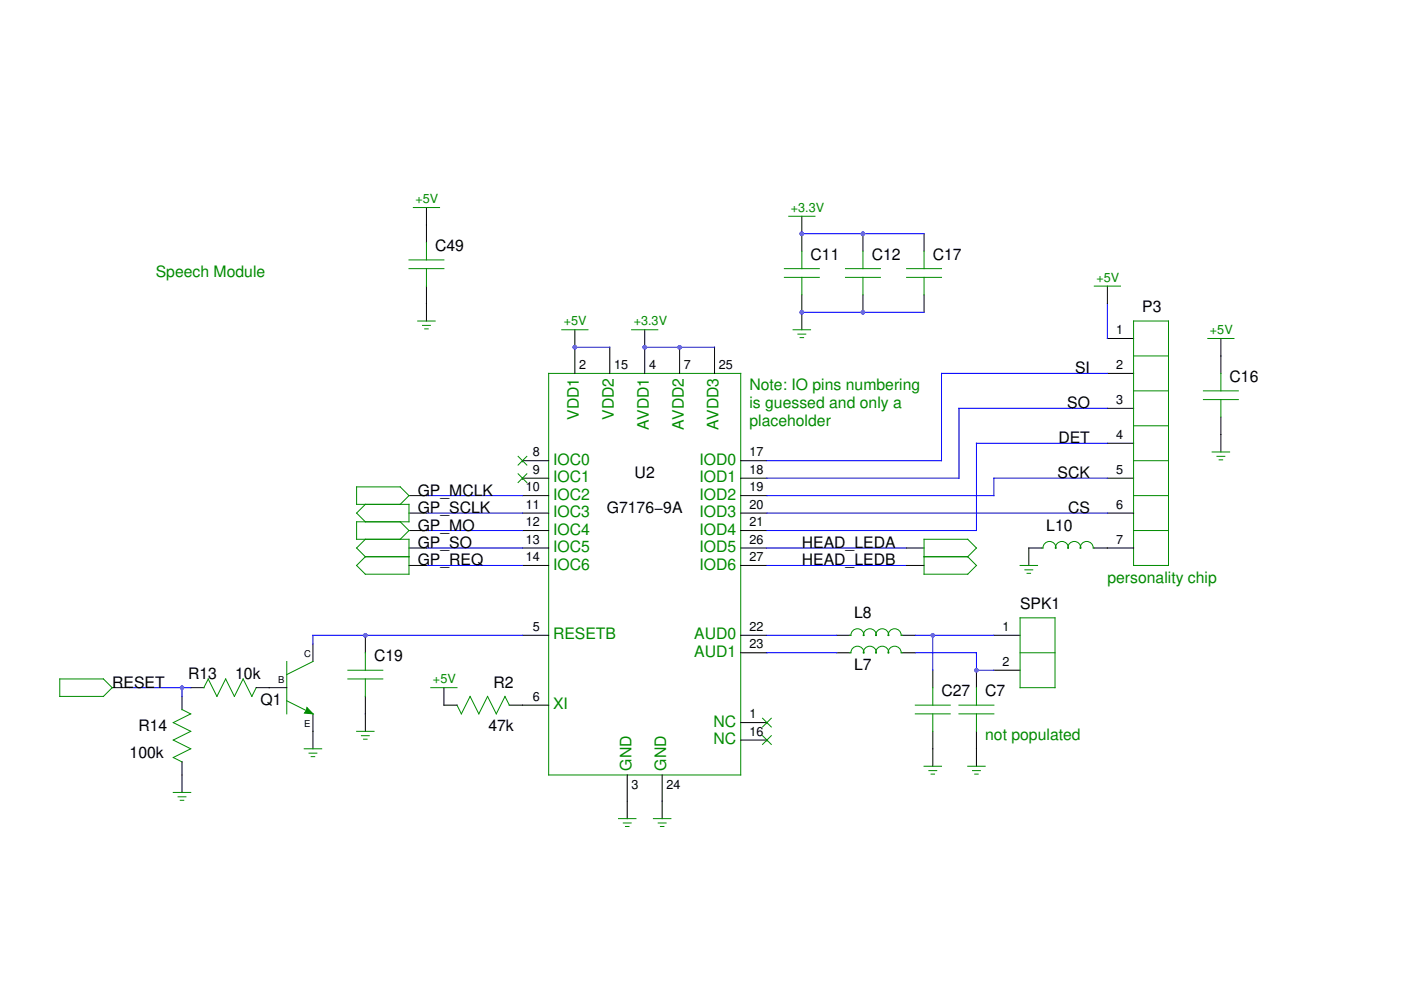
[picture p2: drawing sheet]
<svg xmlns="http://www.w3.org/2000/svg" width="297mm" height="210mm" viewBox="0 0 297 210" stroke-linecap="round" stroke-linejoin="round" font-family="sans-serif">
<g fill="none" stroke="#000" stroke-width=".21">
<path d="M121.9 73.6v5.6M129.3 73.6v5.6M136.7 73.6v5.6M144.1 73.6v5.6M151.5 73.6v5.6M234.8 79.2h5.5M234.8 71.8h5.5M110.8 97.7h5.5M157 97.7h5.6M234.8 86.6h5.5M234.8 94h5.5M110.8 101.4h5.5"/>
<path d="M110.8 108.8h5.5M110.8 116.2h5.5M110.8 105.1h5.5M110.8 112.5h5.5M110.8 119.9h5.5M157 101.4h5.6M157 108.8h5.6M157 116.2h5.6M157 105.1h5.6M157 112.5h5.6M157 119.9h5.6M234.8 101.4h5.5"/>
<path d="M234.8 108.8h5.5M234.8 116.2h5.5M110.8 134.7h5.5M157 134.7h5.6M157 138.4h5.6M210.7 134.7h5.6M110.8 149.5h5.5M157 153.2h5.6M157 156.9h5.6M210.7 142.1h5.6M133 164.3v5.6M140.4 164.3v5.6"/>
</g>
<path d="M116.3 79.2h40.7v85.1h-40.7zM240.3 75.5h7.4M240.3 68.1h7.4v51.8h-7.4zM240.3 82.9h7.4M240.3 90.3h7.4M240.3 97.7h7.4M240.3 105.1h7.4M240.3 112.5h7.4M216.3 131h7.4v14.8h-7.4zM216.3 138.4h7.4" fill="none" stroke="#008b00" stroke-width=".21"/>
<g fill="#a020f0">
<circle cx="121.9" cy="73.6" r=".46"/>
<circle cx="136.7" cy="73.6" r=".46"/>
<circle cx="144.1" cy="73.6" r=".46"/>
</g>
<path d="M90.4 47.7v3.7M170 49.6v3.7M90.4 60.7v7.4M170 62.5v3.7M162.6 153.2h.1M162.6 156.9h.1M133 169.9v3.7M140.4 169.9v3.7" fill="none" stroke="#000" stroke-width=".21"/>
<g fill="none" stroke="#008b00" stroke-width=".21">
<path d="M86.7 57h7.4M86.7 55.1h7.4M90.4 51.4v3.7M90.4 57v3.7M166.3 57h7.4M166.3 58.8h7.4M170 53.3v3.7M170 58.8v3.7M88.6 68.1h3.7M89.6 69h1.6M90 69.7h.8M161.7 152.3l1.8 1.8"/>
<path d="M161.7 156l1.8 1.8M163.5 152.3l-1.8 1.8M163.5 156l-1.8 1.8M131.1 173.6h3.7M132.2 174.5h1.6M132.6 175.2h.8M138.5 173.6h3.7M139.6 174.5h1.6M140 175.2h.8"/>
</g>
<path d="M121.9 73.6h7.4M66.4 134.7h44.4" fill="none" stroke="#00f" stroke-width=".21"/>
<g fill="#a020f0">
<circle cx="170" cy="66.2" r=".46"/>
<circle cx="170" cy="49.6" r=".46"/>
</g>
<path d="M170 49.6h25.9M136.7 73.6h14.8" fill="none" stroke="#00f" stroke-width=".21"/>
<path d="M195.9 49.6v3.7M170 66.2v3.7M195.9 62.5v3.7" fill="none" stroke="#000" stroke-width=".21"/>
<path d="M192.2 58.8h7.4M192.2 57h7.4M195.9 53.3v3.7M195.9 58.8v3.7M168.2 69.9h3.7M169.2 70.8h1.6M169.6 71.6h.8" fill="none" stroke="#008b00" stroke-width=".21"/>
<circle cx="170" cy="66.2" r=".46" fill="#a020f0"/>
<path d="M170 66.2h25.9" fill="none" stroke="#00f" stroke-width=".21"/>
<path d="M77.5 134.7v3.7M77.5 147.7v3.7" fill="none" stroke="#000" stroke-width=".21"/>
<path d="M77.5 138.4v3.7M73.8 144h7.4M73.8 142.1h7.4M77.5 144v3.7" fill="none" stroke="#008b00" stroke-width=".21"/>
<circle cx="77.5" cy="134.7" r=".46" fill="#a020f0"/>
<path d="M183 49.6v3.7M183 62.5v3.7M77.5 151.4v3.7" fill="none" stroke="#000" stroke-width=".21"/>
<path d="M179.3 58.8h7.4M179.3 57h7.4M183 53.3v3.7M183 58.8v3.7M75.6 155.1h3.7M76.6 156h1.7M77.1 156.7h.7" fill="none" stroke="#008b00" stroke-width=".21"/>
<g fill="#a020f0">
<circle cx="183" cy="66.2" r=".46"/>
<circle cx="183" cy="49.6" r=".46"/>
</g>
<path d="M177.4 134.7h2.8M177.4 138.4h2.8M191.3 134.7h2.8M191.3 138.4h2.8M207 142.1v3.7M207 155.1v3.7" fill="none" stroke="#000" stroke-width=".21"/>
<path d="M180.2 134.7h.2a1.35 1.35 0 0 1 1.4-1.4 1.35 1.35 0 0 1 1.3 1.5 1.32 1.32 0 0 1 1.3-1.5 1.32 1.32 0 0 1 1.3 1.5 1.32 1.32 0 0 1 1.4-1.5 1.32 1.32 0 0 1 1.3 1.5 1.35 1.35 0 0 1 1.3-1.5 1.35 1.35 0 0 1 1.4 1.4h.2M180.2 138.4h.2a1.35 1.35 0 0 1 1.4-1.4 1.35 1.35 0 0 1 1.3 1.5 1.32 1.32 0 0 1 1.3-1.5 1.32 1.32 0 0 1 1.3 1.5 1.32 1.32 0 0 1 1.4-1.5 1.32 1.32 0 0 1 1.3 1.5 1.35 1.35 0 0 1 1.3-1.5 1.35 1.35 0 0 1 1.4 1.4h.2M203.3 151.4h7.4M203.3 149.5h7.4M207 145.8v3.7M207 151.4v3.7" fill="none" stroke="#008b00" stroke-width=".21"/>
<path d="M162.6 134.7h14.8M162.6 138.4h14.8M194.1 134.7h16.6M194.1 138.4h12.9v3.7h3.7" fill="none" stroke="#00f" stroke-width=".21"/>
<circle cx="207" cy="142.1" r=".46" fill="#a020f0"/>
<g fill="none" stroke="#000" stroke-width=".21">
<path d="M258.8 75.5v3.7M110.8 97.7h.1M258.8 88.4v7.4M110.8 101.4h.1M220.9 116.2h-2.8v3.7M232 116.2h2.8M66.4 136.6v3.7M38.6 147.7v2.8M40.4 145.8h2.9M54.3 145.8h6.5M66.4 151.4v3.7M94.1 149.5h2.8"/>
<path d="M108 149.5h2.8M197.8 142.1v3.7M197.8 155.1v7.4M207 158.8v3.7M38.6 161.5v6.5"/>
</g>
<g fill="none" stroke="#008b00" stroke-width=".21">
<path d="M258.8 79.2v3.7M109.8 96.8l1.9 1.8M111.7 96.8l-1.9 1.8M255.1 84.7h7.5M255.1 82.9h7.5M257 95.8h3.7M258 96.8h1.7M258.5 97.5h.7M258.8 84.7v3.7M109.8 100.5l1.9 1.8M111.7 100.5l-1.9 1.8M216.3 119.9h3.7"/>
<path d="M220.9 116.2h.2a1.35 1.35 0 0 1 1.4-1.4 1.35 1.35 0 0 1 1.3 1.5 1.32 1.32 0 0 1 1.3-1.5 1.32 1.32 0 0 1 1.4 1.5 1.32 1.32 0 0 1 1.3-1.5 1.32 1.32 0 0 1 1.3 1.5 1.35 1.35 0 0 1 1.3-1.5 1.35 1.35 0 0 1 1.4 1.4h.2M217.3 120.8h1.7M217.8 121.6h.7M38.6 150.4l1.8 1-3.7 1.8 3.7 1.9-3.7 1.8 3.7 1.9-3.7 1.8 1.9 .9M43.2 145.8l.9-1.8 1.9 3.7 1.8-3.7 1.9 3.7 1.8-3.7 1.9 3.7 .9-1.9M60.8 140.3v11.1M60.8 148.6l5.6 2.8M65.1 150l1.3 1.4-1.8-.2 .4-.6zM66.4 140.3l-5.6 2.7M96.9 149.5l.9 1.9 1.9-3.7 1.8 3.7 1.9-3.7 1.8 3.7 1.9-3.7 .9 1.8M194.1 151.4h7.4M194.1 149.5h7.4"/>
<path d="M197.8 145.8v3.7M197.8 151.4v3.7M36.7 168h3.7M37.8 168.9h1.6M38.2 169.7h.8M195.9 162.5h3.7M196.9 163.4h1.7M197.4 164.1h.7M205.2 162.5h3.7M206.2 163.4h1.7M206.7 164.1h.7"/>
</g>
<g fill="none" stroke="#00f" stroke-width=".21">
<path d="M234.8 79.2h-35.2v18.5h-37M234.8 64.4v7.4M234.8 94h-27.8v18.5h-44.4M234.8 86.6h-31.5v14.8h-40.7M90.4 105.1h20.4M90.4 108.8h20.4M90.4 112.5h20.4M90.4 116.2h20.4M90.4 119.9h20.4M162.6 108.8h72.2M162.6 119.9h29.6M234.8 101.4h-24.1v3.7h-48.1"/>
<path d="M197.8 134.7v7.4M27.5 145.8h12.9"/>
</g>
<path d="M65.1 150l1.3 1.4-1.8-.2 .4-.6z" fill="#008b00"/>
<path d="M121.9 69.9v3.7M23.8 145.8h3.7M66.4 155.1v3.7" fill="none" stroke="#000" stroke-width=".21"/>
<path d="M119.1 69.9h5.6M12.7 144h9.2l1.9 1.8-1.9 1.9h-9.2zM64.5 158.8h3.7M65.5 159.7h1.7M66 160.4h.7" fill="none" stroke="#008b00" stroke-width=".21"/>
<path d="M66.4 134.7v1.9M38.6 145.8v1.9" fill="none" stroke="#00f" stroke-width=".21"/>
<circle cx="121.9" cy="73.6" r=".46" fill="#a020f0"/>
<path d="M90.4 44v3.7M136.7 69.9v3.7M234.8 60.7v3.7M258.8 71.8v3.7M94.1 145.8v3.7" fill="none" stroke="#000" stroke-width=".21"/>
<path d="M87.6 44h5.6M133.9 69.9h5.6M232 60.7h5.6M256.1 71.8h5.5M91.3 145.8h5.6" fill="none" stroke="#008b00" stroke-width=".21"/>
<circle cx="136.7" cy="73.6" r=".46" fill="#a020f0"/>
<path d="M170 45.9v3.7" fill="none" stroke="#000" stroke-width=".21"/>
<path d="M167.2 45.9h5.6" fill="none" stroke="#008b00" stroke-width=".21"/>
<circle cx="170" cy="49.6" r=".46" fill="#a020f0"/>
<path d="M162.6 116.2h29.6" fill="none" stroke="#00f" stroke-width=".21"/>
<path d="M86.7 116.2h3.7M86.7 119.9h3.7M86.7 105.1h3.7M86.7 112.5h3.7M86.7 108.8h3.7M192.2 116.2h3.7M192.2 119.9h3.7" fill="none" stroke="#000" stroke-width=".21"/>
<path d="M77.5 118h9.2M77.5 114.3l-1.9 1.9 1.9 1.8M77.5 106.9l-1.9 1.9 1.9 1.8M84.9 106.9l1.8-1.8-1.8-1.9h-9.3v3.7h11.1v3.7h-11.1v3.7h11.1v7.4h-9.2l-1.9-1.8 1.9-1.9M84.9 110.6l1.8 1.9-1.8 1.8M195.9 114.3h9.3l1.8 1.9-1.8 1.8 1.8 1.9-1.8 1.8h-9.3zM195.9 118h9.3" fill="none" stroke="#008b00" stroke-width=".21"/>
<g fill="#a020f0">
<circle cx="121.9" cy="73.6" r=".46"/>
<circle cx="136.7" cy="73.6" r=".46"/>
<circle cx="144.1" cy="73.6" r=".46"/>
<circle cx="77.5" cy="134.7" r=".46"/>
<circle cx="170" cy="66.2" r=".46"/>
<circle cx="170" cy="49.6" r=".46"/>
<circle cx="183" cy="49.6" r=".46"/>
<circle cx="183" cy="66.2" r=".46"/>
<circle cx="197.8" cy="134.7" r=".46"/>
<circle cx="207" cy="142.1" r=".46"/>
<circle cx="38.6" cy="145.8" r=".46"/>
</g>
<g font-size="3.3">
<text x="92.3" y="53.3">C49</text>
<text x="171.9" y="55.1">C11</text>
<text x="184.8" y="55.1">C12</text>
<text x="197.8" y="55.1">C17</text>
<text x="242.2" y="66.2">P3</text>
<text x="227.9" y="79.2">SI</text>
<text x="260.7" y="81">C16</text>
<text x="226.3" y="86.6">SO</text>
<text x="224.4" y="94">DET</text>
<text x="134.6" y="101.4">U2</text>
<text x="224.2" y="101.4">SCK</text>
<text x="88.6" y="105.1">GP_MCLK</text>
<text x="88.6" y="108.8">GP_SCLK</text>
<text x="88.6" y="112.5">GP_MO</text>
<text x="128.7" y="108.8">G7176−9A</text>
<text x="221.8" y="112.5">L10</text>
<text x="226.4" y="108.8">CS</text>
<text x="88.6" y="116.2">GP_SO</text>
<text x="88.6" y="119.9">GP_REQ</text>
<text x="170" y="119.9">HEAD_LEDB</text>
<text x="170" y="116.2">HEAD_LEDA</text>
<text x="181.1" y="131">L8</text>
<text x="216.3" y="129.1">SPK1</text>
<text x="39.9" y="144">R13</text>
<text x="49.9" y="144">10k</text>
<text x="79.3" y="140.3">C19</text>
<text x="181.1" y="142.1">L7</text>
<text x="23.8" y="145.8">RESET</text>
<text x="55.2" y="149.5">Q1</text>
<text x="104.7" y="145.8">R2</text>
<text x="199.6" y="147.7">C27</text>
<text x="208.9" y="147.7">C7</text>
<text x="29.3" y="155.1">R14</text>
<text x="103.5" y="155.1">47k</text>
<text x="27.5" y="160.6">100k</text>
</g>
<g font-size="3.3" fill="#008b00">
<text x="33" y="58.8">Speech Module</text>
<text x="158.9" y="82.8">Note: IO pins numbering</text>
<text x="122.8" y="89" transform="rotate(-90 122.8 89)">VDD1</text>
<text x="130.2" y="89" transform="rotate(-90 130.2 89)">VDD2</text>
<text x="158.9" y="86.5">is guessed and only a</text>
<text x="137.6" y="91.2" transform="rotate(-90 137.6 91.2)">AVDD1</text>
<text x="145" y="91.2" transform="rotate(-90 145 91.2)">AVDD2</text>
<text x="152.4" y="91.2" transform="rotate(-90 152.4 91.2)">AVDD3</text>
<text x="158.9" y="90.3">placeholder</text>
<text x="117.3" y="98.6">IOC0</text>
<text x="148.3" y="98.6">IOD0</text>
<text x="117.3" y="102.3">IOC1</text>
<text x="117.3" y="106">IOC2</text>
<text x="148.3" y="102.3">IOD1</text>
<text x="148.3" y="106">IOD2</text>
<text x="117.3" y="109.7">IOC3</text>
<text x="117.3" y="113.4">IOC4</text>
<text x="148.3" y="109.7">IOD3</text>
<text x="148.3" y="113.4">IOD4</text>
<text x="117.3" y="117.1">IOC5</text>
<text x="148.3" y="117.1">IOD5</text>
<text x="117.3" y="120.8">IOC6</text>
<text x="148.3" y="120.8">IOD6</text>
<text x="234.8" y="123.6">personality chip</text>
<text x="117.3" y="135.6">RESETB</text>
<text x="147.2" y="135.6">AUD0</text>
<text x="147.2" y="139.3">AUD1</text>
<text x="117.3" y="150.4">XI</text>
<text x="151.3" y="154.1">NC</text>
<text x="151.3" y="157.8">NC</text>
<text x="208.9" y="156.9">not populated</text>
<text x="133.9" y="163.4" transform="rotate(-90 133.9 163.4)">GND</text>
<text x="141.3" y="163.4" transform="rotate(-90 141.3 163.4)">GND</text>
</g>
<g font-size="2.7" fill="#008b00">
<text x="88.1" y="43.1">+5V</text>
<text x="167.7" y="44.9">+3.3V</text>
<text x="232.5" y="59.7">+5V</text>
<text x="119.6" y="69">+5V</text>
<text x="134.4" y="69">+3.3V</text>
<text x="256.5" y="70.8">+5V</text>
<text x="91.8" y="144.9">+5V</text>
</g>
<g font-size="2.7">
<text x="236.6" y="70.8">1</text>
<text x="122.8" y="78.2">2</text>
<text x="130.2" y="78.2">15</text>
<text x="137.6" y="78.2">4</text>
<text x="145" y="78.2">7</text>
<text x="152.4" y="78.2">25</text>
<text x="236.6" y="78.2">2</text>
<text x="236.6" y="85.6">3</text>
<text x="236.6" y="93.1">4</text>
<text x="113" y="96.8">8</text>
<text x="113" y="100.5">9</text>
<text x="158.9" y="96.8">17</text>
<text x="158.9" y="100.5">18</text>
<text x="236.6" y="100.5">5</text>
<text x="111.5" y="104.2">10</text>
<text x="111.5" y="107.9">11</text>
<text x="158.9" y="104.2">19</text>
<text x="158.9" y="107.9">20</text>
<text x="236.6" y="107.9">6</text>
<text x="111.5" y="111.6">12</text>
<text x="158.9" y="111.6">21</text>
<text x="111.5" y="115.3">13</text>
<text x="111.5" y="119">14</text>
<text x="158.9" y="115.3">26</text>
<text x="158.9" y="119">27</text>
<text x="236.6" y="115.3">7</text>
<text x="113" y="133.8">5</text>
<text x="158.9" y="133.8">22</text>
<text x="158.9" y="137.5">23</text>
<text x="212.6" y="133.8">1</text>
<text x="212.6" y="141.2">2</text>
<text x="113" y="148.6">6</text>
<text x="158.9" y="152.3">1</text>
<text x="158.9" y="156">16</text>
<text x="133.9" y="167.2">3</text>
<text x="141.3" y="167.2">24</text>
</g>
<g font-size="2">
<text x="64.5" y="139.3">C</text>
<text x="58.9" y="144.9">B</text>
<text x="64.5" y="154.1">E</text>
</g>
</svg>
